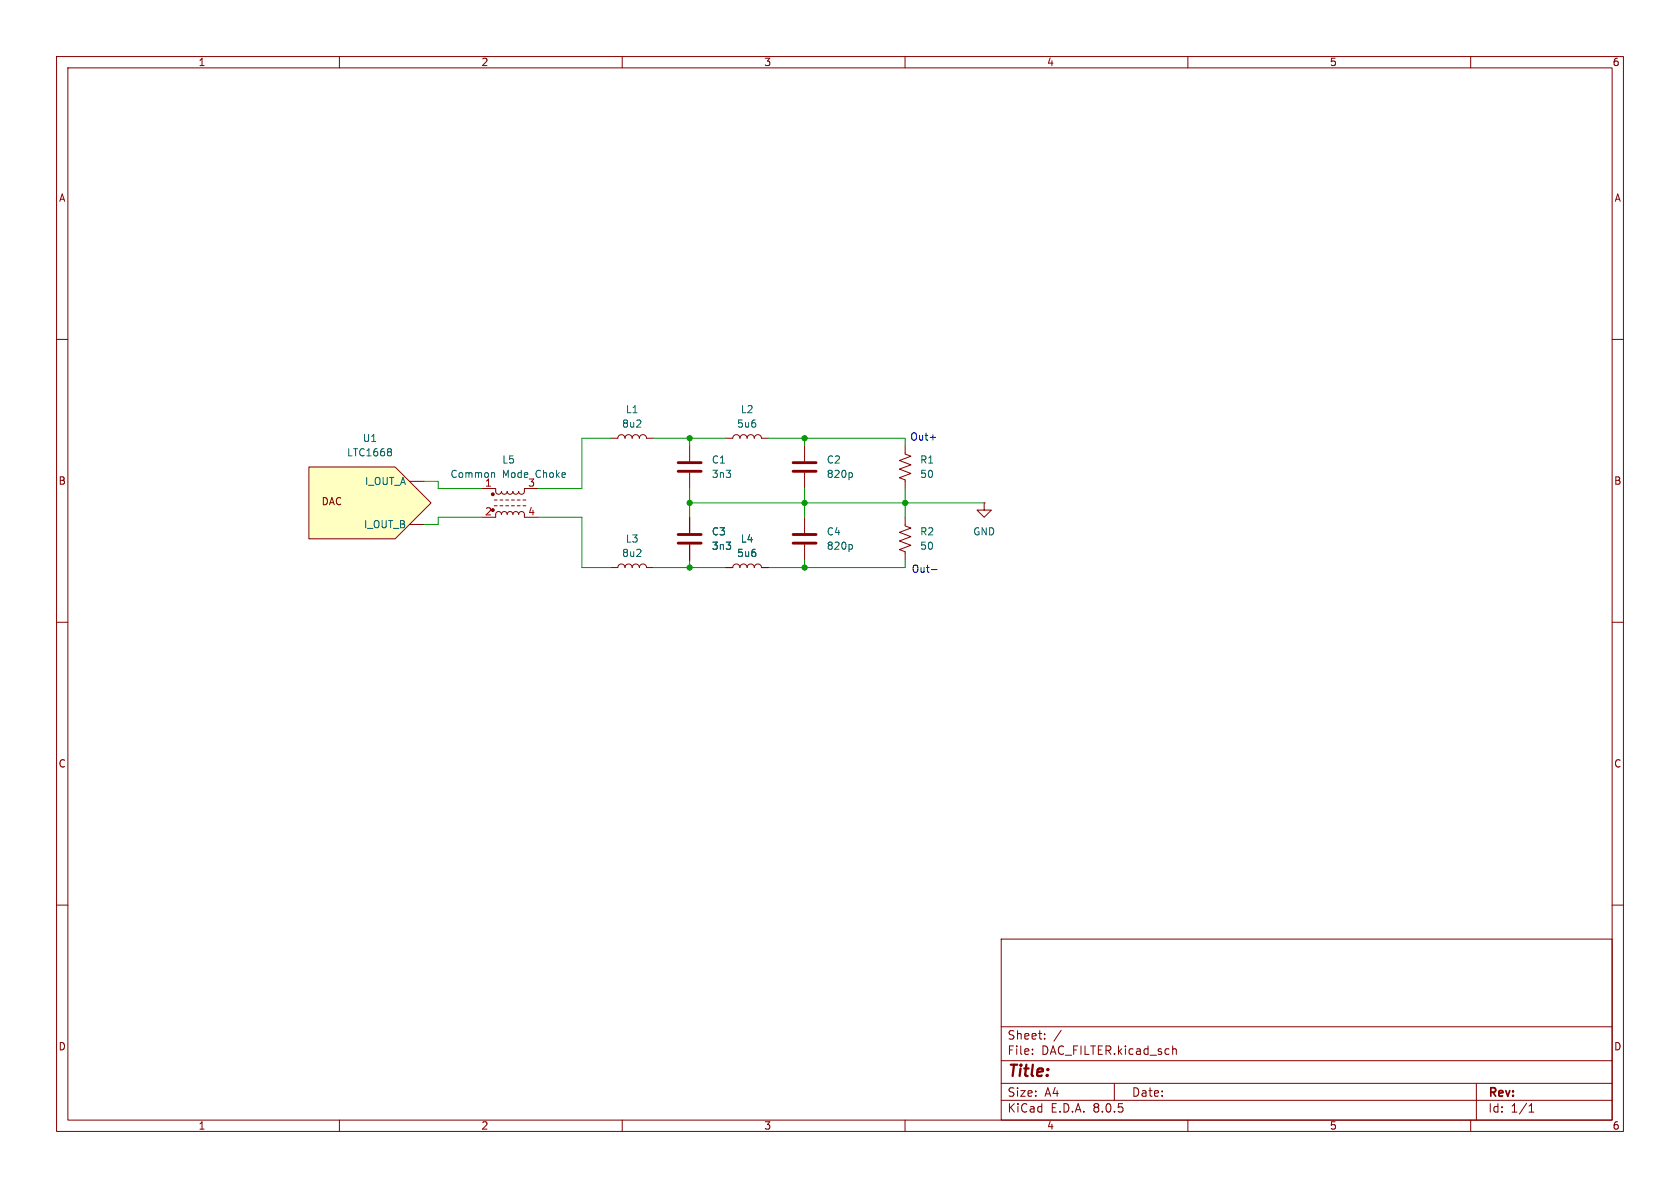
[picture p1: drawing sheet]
<svg xmlns="http://www.w3.org/2000/svg" width="297mm" height="210mm" viewBox="0 0 297 210" stroke-linecap="round" stroke-linejoin="round" font-family="sans-serif">
<g fill="none" stroke="#840000" stroke-width=".18">
<path d="M10 10h277v190h-277zM12 12h273v186h-273zM60 10v2M110 10v2M160 10v2M210 10v2M260 10v2M10 60h2M285 60h2M128.3 77.5h1.2a.64 .64 0 0 1 .7-.7 .64 .64 0 0 1 .6 .7 .64 .64 0 0 1 .6-.7 .64 .64 0 0 1 .7 .7 .64 .64 0 0 1 .6-.7 .64 .64 0 0 1 .6 .7 .64 .64 0 0 1 .7-.7 .64 .64 0 0 1 .6 .7h1.3M142.2 78.7v2.8M160 78.7v1.6l1 .3-2 .8 2 .8-2 .7 2 .8-2 .8 1 .3v1.6"/>
<path d="M85.1 86.4h2.5l.1 .7 .4 .3 .4-.2 .1-.3 .2 .3 .3 .2 .4-.1 .2-.4 .1 .3 .3 .2 .4-.1 .2-.4 .1 .3 .3 .2 .4-.1 .2-.4 .2 .4 .4 .1 .4-.3v-.7h2.5M87.4 89.4h.5M87.4 88.4h.5M88.4 89.4h.5M88.4 88.4h.5M89.4 89.4h.5M89.4 88.4h.5M90.4 89.4h.5M90.4 88.4h.5M91.4 89.4h.5M91.4 88.4h.5M92.5 89.4h.5"/>
<path d="M92.5 88.4h.5M92.7 90.9l-.1-.3-.4-.2-.3 .1-.2 .4-.1-.3-.3-.2-.4 .1-.2 .4-.1-.3-.3-.2-.4 .1-.2 .4-.2-.4-.4-.1-.3 .2-.2 .3-.1-.3-.4-.2-.4 .3-.1 .7h-2.5M92.7 91.4h2.5M121.9 91.4v2.8M121.9 96.3v2.8M142.2 83.6v2.8M142.2 91.4v2.8M142.2 96.3v2.8M160 91.4v1.6l1 .3-2 .8 2 .8-2 .7 2 .8-2 .8 1 .3v1.6M174 88.9v1.3h1.3l-1.3 1.2-1.3-1.2h1.3M174 88.9h.1M10 110h2"/>
<path d="M128.3 100.3h1.2a.64 .64 0 0 1 .7-.6 .64 .64 0 0 1 .6 .6 .64 .64 0 0 1 .6-.6 .64 .64 0 0 1 .7 .6 .64 .64 0 0 1 .6-.6 .64 .64 0 0 1 .6 .6 .64 .64 0 0 1 .7-.6 .64 .64 0 0 1 .6 .6h1.3M285 110h2M10 160h2M285 160h2M177 166h108v32h-108zM60 198v2M110 198v2M160 198v2M177 194.5h108M177 191.5h108M177 187.5h108M177 181.5h108"/>
<path d="M182.5 186.3v.1M182.5 185.5v.1M184.7 183.6v.1M184.7 182.8v.1M187.6 182.1l-1.3 2M197 191.5v3M207.3 185.5l.2-.1 .4 .1 .1 .9M210 198v2M260 198v2M261 191.5v6.5M270.3 196.6h.9M270.3 195.5l.4-.4v1.5"/>
</g>
<path d="M119.9 96h4.1M119.9 94.5h4.1M140.2 83.3h4.1M140.2 81.8h4.1M140.2 96h4.1M140.2 94.5h4.1" fill="none" stroke="#840000" stroke-width=".51"/>
<path d="M87.1 83.6l.3 .1v.7M150.5 83.6l.2 .2v.4l-.2 .2M150.5 96.3l.2 .2v.4l-.2 .2" fill="none" stroke="#006464" stroke-width=".18"/>
<g fill="#840000" stroke="#840000" stroke-width=".18">
<circle cx="87.1" cy="90.2" r=".25"/>
<circle cx="87.1" cy="87.4" r=".25"/>
</g>
<path d="M54.6 82.6h15.2l6.4 6.3-6.4 6.4h-15.2z" fill="#ffffc2"/>
<path d="M107.9 77.5h1.3a.64 .64 0 0 1 .7-.7 .64 .64 0 0 1 .6 .7 .64 .64 0 0 1 .6-.7 .64 .64 0 0 1 .7 .7 .64 .64 0 0 1 .6-.7 .64 .64 0 0 1 .6 .7 .64 .64 0 0 1 .7-.7 .64 .64 0 0 1 .6 .7h1.3M121.9 78.7v2.8M54.6 82.6h15.2l6.4 6.3-6.4 6.4h-15.2zM72.4 85.1h2.5M72.4 92.7h2.5M121.9 83.6v2.8M121.9 91.4v2.8M121.9 96.3v2.8M107.9 100.3h1.3a.64 .64 0 0 1 .7-.6 .64 .64 0 0 1 .6 .6 .64 .64 0 0 1 .6-.6 .64 .64 0 0 1 .7 .6 .64 .64 0 0 1 .6-.6 .64 .64 0 0 1 .6 .6 .64 .64 0 0 1 .7-.6 .64 .64 0 0 1 .6 .6h1.3M128.3 100.3h1.2M134.6 100.3h1.3" fill="none" stroke="#840000" stroke-width=".18"/>
<path d="M69 79.3l.2 .3-.2 .3 .2 .2v.2l-.2 .3" fill="none" stroke="#006464" stroke-width=".18"/>
<path d="M119.9 83.3h4.1M119.9 81.8h4.1" fill="none" stroke="#840000" stroke-width=".51"/>
<path d="M164.4 77.3h1M164.7 100.7h1" fill="none" stroke="#0000c2" stroke-width=".18"/>
<g fill="none" stroke="#009600" stroke-width=".18">
<path d="M107.9 77.5h-5v8.9h-7.7M115.6 77.5h12.7M121.9 77.5v1.2M135.9 77.5h24.1v1.2M142.2 77.5v1.2M74.9 85.1h2.6v1.3h7.6M85.1 91.4h-7.6v1.3h-2.6M95.2 91.4h7.7v8.9h5M121.9 88.9h52.1M121.9 86.4v5M121.9 99.1v1.2M142.2 86.4v5"/>
<path d="M142.2 99.1v1.2M160 86.4v5M160 99.1v1.2h-24.1M115.6 100.3h12.7"/>
</g>
<g fill="#009600" stroke="#009600" stroke-width=".18">
<circle cx="160" cy="88.9" r=".46"/>
<circle cx="142.2" cy="77.5" r=".46"/>
<circle cx="142.2" cy="88.9" r=".46"/>
<circle cx="142.2" cy="100.3" r=".46"/>
<circle cx="121.9" cy="100.3" r=".46"/>
<circle cx="121.9" cy="88.9" r=".46"/>
<circle cx="121.9" cy="77.5" r=".46"/>
</g>
<text font-size="2.8" fill="#840000" x="178" y="190.9">Title:</text>
<g font-size="2.1" fill="#840000">
<text x="178" y="184">Sheet:</text>
<text x="178" y="186.7">File:</text>
<text x="184.1" y="186.7">DAC_FILTER.kicad_sch</text>
<text x="178" y="196.9">KiCad</text>
<text x="178" y="194.1">Size:</text>
<text x="184.7" y="194.1">A4</text>
<text x="185.7" y="196.9">E.D.A.</text>
<text x="193.3" y="196.9">8.0.5</text>
<text x="200" y="194.1">Date:</text>
<text x="263" y="194.3">Rev:</text>
<text x="263" y="196.9">Id:</text>
<text x="267.1" y="196.9">1/1</text>
</g>
<g font-size="1.8" fill="#840000">
<text x="35" y="11.9">1</text>
<text x="85" y="11.9">2</text>
<text x="135" y="11.9">3</text>
<text x="185" y="11.9">4</text>
<text x="235" y="11.9">5</text>
<text x="285" y="11.9">6</text>
<text x="10.3" y="35.9">A</text>
<text x="285.3" y="35.9">A</text>
<text x="10.3" y="85.9">B</text>
<text x="56.7" y="89.5">DAC</text>
<text x="285.3" y="85.9">B</text>
<text x="10.3" y="135.9">C</text>
<text x="285.3" y="135.9">C</text>
<text x="10.3" y="185.9">D</text>
<text x="285.3" y="185.9">D</text>
<text x="35" y="199.9">1</text>
<text x="85" y="199.9">2</text>
<text x="135" y="199.9">3</text>
<text x="185" y="199.9">4</text>
<text x="235" y="199.9">5</text>
<text x="285" y="199.9">6</text>
</g>
<g font-size="1.8" fill="#006464">
<text x="109.9" y="75.8">8u2</text>
<text x="110.5" y="73.3">L1</text>
<text x="130.2" y="75.8">5u6</text>
<text x="130.9" y="73.3">L2</text>
<text x="61.3" y="80.9">LTC1668</text>
<text x="64" y="78.3">U1</text>
<text x="88.7" y="82.1">L5</text>
<text x="125.7" y="82.1">C1</text>
<text x="146.1" y="82.1">C2</text>
<text x="162.6" y="82.1">R1</text>
<text x="64.4" y="86">I_OUT_A</text>
<text x="79.5" y="84.7">Common</text>
<text x="85.7" y="86.1">1</text>
<text x="88.8" y="84.7">Mode</text>
<text x="93.3" y="86.1">3</text>
<text x="94.8" y="84.7">Choke</text>
<text x="125.7" y="84.7">3n3</text>
<text x="146.1" y="84.7">820p</text>
<text x="162.6" y="84.7">50</text>
<text x="64.2" y="93.6">I_OUT_B</text>
<text x="125.7" y="94.8">C3</text>
<text x="146.1" y="94.8">C4</text>
<text x="162.6" y="94.8">R2</text>
<text x="172" y="94.8">GND</text>
<text x="109.9" y="98.7">8u2</text>
<text x="110.5" y="96.1">L3</text>
<text x="125.7" y="97.4">3n3</text>
<text x="130.2" y="98.7">5u6</text>
<text x="130.9" y="96.1">L4</text>
<text x="146.1" y="97.4">820p</text>
<text x="162.6" y="97.4">50</text>
</g>
<g font-size="1.8" fill="#0000c2">
<text x="160.8" y="78.1">Out+</text>
<text x="161.1" y="101.5">Out-</text>
</g>
<g font-size="1.8" fill="#a90000">
<text x="85.7" y="91.2">2</text>
<text x="93.3" y="91.2">4</text>
</g>
</svg>
